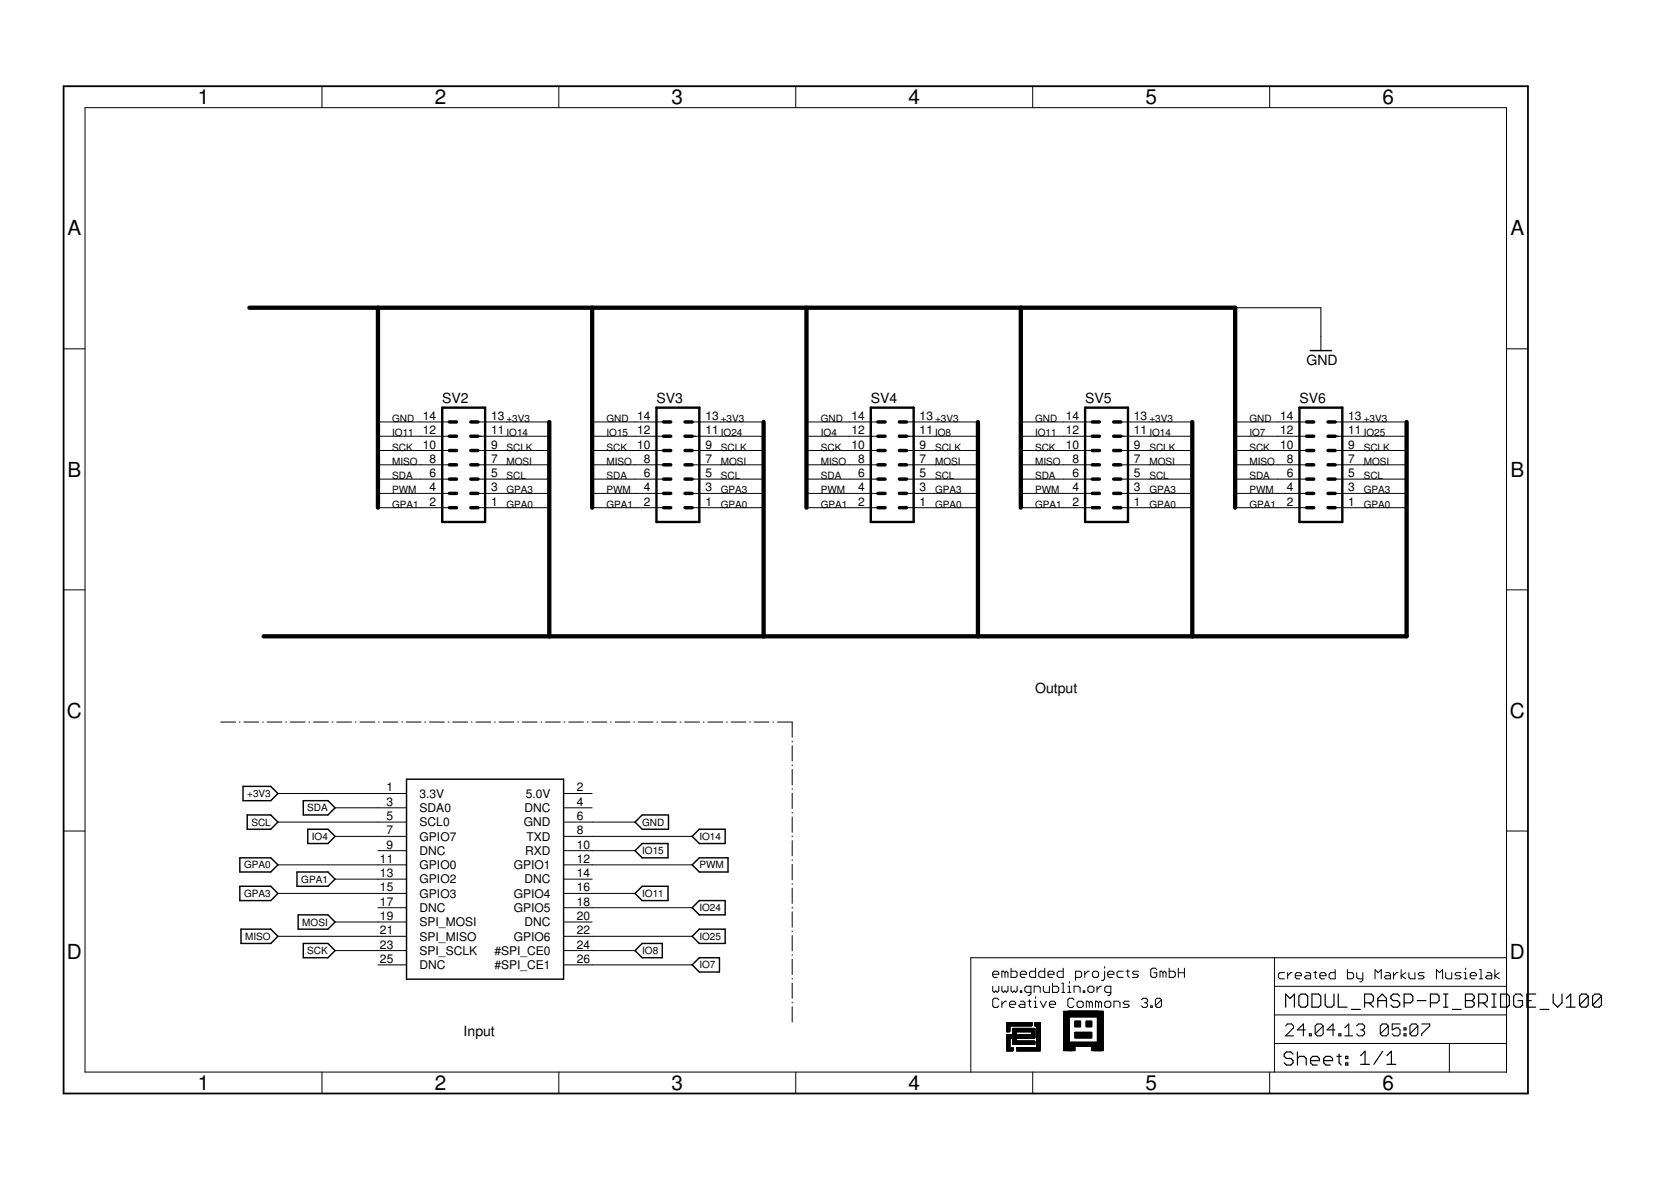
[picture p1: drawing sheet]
<?xml version="1.0" encoding="utf-8"?>
<!DOCTYPE eagle SYSTEM "eagle.dtd">
<eagle version="6.4">
<drawing>
<settings>
<setting alwaysvectorfont="no"/>
<setting verticaltext="up"/>
</settings>
<grid distance="0.1" unitdist="inch" unit="inch" style="lines" multiple="1" display="no" altdistance="0.01" altunitdist="inch" altunit="inch"/>
<schematic xreflabel="%F%N/%S.%C%R" xrefpart="/%S.%C%R">
<libraries>
<library name="microbuilder">
<symbols>
<symbol name="RASPBERRYPI_REV_B">
<wire x1="-12.7" y1="17.78" x2="15.24" y2="17.78" width="0.254" layer="94"/>
<wire x1="15.24" y1="17.78" x2="15.24" y2="-17.78" width="0.254" layer="94"/>
<wire x1="15.24" y1="-17.78" x2="-12.7" y2="-17.78" width="0.254" layer="94"/>
<wire x1="-12.7" y1="-17.78" x2="-12.7" y2="17.78" width="0.254" layer="94"/>
<pin name="3.3V@1" x="-17.78" y="15.24" length="middle" direction="sup"/>
<pin name="SDA0" x="-17.78" y="12.7" length="middle"/>
<pin name="SCL0" x="-17.78" y="10.16" length="middle" direction="out"/>
<pin name="GPIO7" x="-17.78" y="7.62" length="middle"/>
<pin name="DNC@2" x="-17.78" y="5.08" length="middle" direction="nc"/>
<pin name="GPIO0" x="-17.78" y="2.54" length="middle"/>
<pin name="GPIO2" x="-17.78" y="0" length="middle"/>
<pin name="GPIO3" x="-17.78" y="-2.54" length="middle"/>
<pin name="DNC@4" x="-17.78" y="-5.08" length="middle" direction="nc"/>
<pin name="SPI_MOSI" x="-17.78" y="-7.62" length="middle" direction="out"/>
<pin name="SPI_MISO" x="-17.78" y="-10.16" length="middle" direction="in"/>
<pin name="SPI_SCLK" x="-17.78" y="-12.7" length="middle" direction="out"/>
<pin name="DNC@6" x="-17.78" y="-15.24" length="middle" direction="nc"/>
<pin name="#SPI_CE1" x="20.32" y="-15.24" length="middle" direction="out" rot="R180"/>
<pin name="#SPI_CE0" x="20.32" y="-12.7" length="middle" direction="out" rot="R180"/>
<pin name="GPIO6" x="20.32" y="-10.16" length="middle" rot="R180"/>
<pin name="DNC@5" x="20.32" y="-7.62" length="middle" direction="nc" rot="R180"/>
<pin name="GPIO5" x="20.32" y="-5.08" length="middle" rot="R180"/>
<pin name="GPIO4" x="20.32" y="-2.54" length="middle" rot="R180"/>
<pin name="DNC@3" x="20.32" y="0" length="middle" direction="nc" rot="R180"/>
<pin name="GPIO1" x="20.32" y="2.54" length="middle" rot="R180"/>
<pin name="RXD" x="20.32" y="5.08" length="middle" direction="in" rot="R180"/>
<pin name="TXD" x="20.32" y="7.62" length="middle" direction="out" rot="R180"/>
<pin name="GND" x="20.32" y="10.16" length="middle" direction="sup" rot="R180"/>
<pin name="DNC@1" x="20.32" y="12.7" length="middle" direction="nc" rot="R180"/>
<pin name="5.0V@1" x="20.32" y="15.24" length="middle" direction="sup" rot="R180"/>
</symbol>
</symbols>
<devicesets>
<deviceset name="RASPBERRYPI_B">
<gates>
<gate name="G$1" symbol="RASPBERRYPI_REV_B" x="0" y="0"/>
</gates>
<devices>
<device name="B" package="RASBERRYPI_SHIELD">
<connects>
<connect gate="G$1" pin="#SPI_CE0" pad="24"/>
<connect gate="G$1" pin="#SPI_CE1" pad="26"/>
<connect gate="G$1" pin="3.3V@1" pad="1"/>
<connect gate="G$1" pin="5.0V@1" pad="2"/>
<connect gate="G$1" pin="DNC@1" pad="4"/>
<connect gate="G$1" pin="DNC@2" pad="9"/>
<connect gate="G$1" pin="DNC@3" pad="14"/>
<connect gate="G$1" pin="DNC@4" pad="17"/>
<connect gate="G$1" pin="DNC@5" pad="20"/>
<connect gate="G$1" pin="DNC@6" pad="25"/>
<connect gate="G$1" pin="GND" pad="6"/>
<connect gate="G$1" pin="GPIO0" pad="11"/>
<connect gate="G$1" pin="GPIO1" pad="12"/>
<connect gate="G$1" pin="GPIO2" pad="13"/>
<connect gate="G$1" pin="GPIO3" pad="15"/>
<connect gate="G$1" pin="GPIO4" pad="16"/>
<connect gate="G$1" pin="GPIO5" pad="18"/>
<connect gate="G$1" pin="GPIO6" pad="22"/>
<connect gate="G$1" pin="GPIO7" pad="7"/>
<connect gate="G$1" pin="RXD" pad="10"/>
<connect gate="G$1" pin="SCL0" pad="5"/>
<connect gate="G$1" pin="SDA0" pad="3"/>
<connect gate="G$1" pin="SPI_MISO" pad="21"/>
<connect gate="G$1" pin="SPI_MOSI" pad="19"/>
<connect gate="G$1" pin="SPI_SCLK" pad="23"/>
<connect gate="G$1" pin="TXD" pad="8"/>
</connects>
<technologies>
<technology name=""/>
</technologies>
</device>
</devices>
</deviceset>
</devicesets>
</library>
<library name="frames">
<symbols>
<symbol name="A4L-LOC">
<wire x1="256.54" y1="3.81" x2="256.54" y2="8.89" width="0.1016" layer="94"/>
<wire x1="256.54" y1="8.89" x2="256.54" y2="13.97" width="0.1016" layer="94"/>
<wire x1="256.54" y1="13.97" x2="256.54" y2="19.05" width="0.1016" layer="94"/>
<wire x1="256.54" y1="19.05" x2="256.54" y2="24.13" width="0.1016" layer="94"/>
<wire x1="161.29" y1="3.81" x2="161.29" y2="24.13" width="0.1016" layer="94"/>
<wire x1="161.29" y1="24.13" x2="215.265" y2="24.13" width="0.1016" layer="94"/>
<wire x1="215.265" y1="24.13" x2="256.54" y2="24.13" width="0.1016" layer="94"/>
<wire x1="246.38" y1="3.81" x2="246.38" y2="8.89" width="0.1016" layer="94"/>
<wire x1="246.38" y1="8.89" x2="256.54" y2="8.89" width="0.1016" layer="94"/>
<wire x1="246.38" y1="8.89" x2="215.265" y2="8.89" width="0.1016" layer="94"/>
<wire x1="215.265" y1="8.89" x2="215.265" y2="3.81" width="0.1016" layer="94"/>
<wire x1="215.265" y1="8.89" x2="215.265" y2="13.97" width="0.1016" layer="94"/>
<wire x1="215.265" y1="13.97" x2="256.54" y2="13.97" width="0.1016" layer="94"/>
<wire x1="215.265" y1="13.97" x2="215.265" y2="19.05" width="0.1016" layer="94"/>
<wire x1="215.265" y1="19.05" x2="256.54" y2="19.05" width="0.1016" layer="94"/>
<wire x1="215.265" y1="19.05" x2="215.265" y2="24.13" width="0.1016" layer="94"/>
<text x="217.17" y="15.24" size="2.54" layer="94" font="vector">&gt;DRAWING_NAME</text>
<text x="217.17" y="10.16" size="2.286" layer="94" font="vector">&gt;LAST_DATE_TIME</text>
<text x="230.505" y="5.08" size="2.54" layer="94" font="vector">&gt;SHEET</text>
<text x="216.916" y="4.953" size="2.54" layer="94" font="vector">Sheet:</text>
<frame x1="0" y1="0" x2="260.35" y2="179.07" columns="6" rows="4" layer="94"/>
</symbol>
</symbols>
<devicesets>
<deviceset name="A4L-LOC" prefix="FRAME" uservalue="yes">
<gates>
<gate name="G$1" symbol="A4L-LOC" x="0" y="0"/>
</gates>
<devices>
<device name="">
<technologies>
<technology name=""/>
</technologies>
</device>
</devices>
</deviceset>
</devicesets>
</library>
<library name="con-ml">
<symbols>
<symbol name="14P">
<wire x1="3.81" y1="-10.16" x2="-3.81" y2="-10.16" width="0.4064" layer="94"/>
<wire x1="-3.81" y1="10.16" x2="-3.81" y2="-10.16" width="0.4064" layer="94"/>
<wire x1="-3.81" y1="10.16" x2="3.81" y2="10.16" width="0.4064" layer="94"/>
<wire x1="3.81" y1="-10.16" x2="3.81" y2="10.16" width="0.4064" layer="94"/>
<wire x1="2.54" y1="5.08" x2="3.175" y2="5.08" width="0.1524" layer="94"/>
<wire x1="1.27" y1="2.54" x2="2.54" y2="2.54" width="0.6096" layer="94"/>
<wire x1="1.27" y1="0" x2="2.54" y2="0" width="0.6096" layer="94"/>
<wire x1="1.27" y1="-2.54" x2="2.54" y2="-2.54" width="0.6096" layer="94"/>
<wire x1="1.27" y1="-5.08" x2="2.54" y2="-5.08" width="0.6096" layer="94"/>
<wire x1="1.27" y1="-7.62" x2="2.54" y2="-7.62" width="0.6096" layer="94"/>
<wire x1="-2.54" y1="2.54" x2="-1.27" y2="2.54" width="0.6096" layer="94"/>
<wire x1="-2.54" y1="0" x2="-1.27" y2="0" width="0.6096" layer="94"/>
<wire x1="-2.54" y1="-2.54" x2="-1.27" y2="-2.54" width="0.6096" layer="94"/>
<wire x1="-2.54" y1="-5.08" x2="-1.27" y2="-5.08" width="0.6096" layer="94"/>
<wire x1="-2.54" y1="-7.62" x2="-1.27" y2="-7.62" width="0.6096" layer="94"/>
<wire x1="1.27" y1="5.08" x2="2.54" y2="5.08" width="0.6096" layer="94"/>
<wire x1="1.27" y1="7.62" x2="2.54" y2="7.62" width="0.6096" layer="94"/>
<wire x1="-2.54" y1="5.08" x2="-1.27" y2="5.08" width="0.6096" layer="94"/>
<wire x1="-2.54" y1="7.62" x2="-1.27" y2="7.62" width="0.6096" layer="94"/>
<text x="-3.81" y="-12.7" size="1.778" layer="96">&gt;VALUE</text>
<text x="-3.81" y="10.922" size="1.778" layer="95">&gt;NAME</text>
<pin name="1" x="7.62" y="-7.62" visible="pad" length="middle" direction="pas" rot="R180"/>
<pin name="3" x="7.62" y="-5.08" visible="pad" length="middle" direction="pas" rot="R180"/>
<pin name="5" x="7.62" y="-2.54" visible="pad" length="middle" direction="pas" rot="R180"/>
<pin name="7" x="7.62" y="0" visible="pad" length="middle" direction="pas" rot="R180"/>
<pin name="9" x="7.62" y="2.54" visible="pad" length="middle" direction="pas" rot="R180"/>
<pin name="11" x="7.62" y="5.08" visible="pad" length="middle" direction="pas" rot="R180"/>
<pin name="13" x="7.62" y="7.62" visible="pad" length="middle" direction="pas" rot="R180"/>
<pin name="2" x="-7.62" y="-7.62" visible="pad" length="middle" direction="pas"/>
<pin name="4" x="-7.62" y="-5.08" visible="pad" length="middle" direction="pas"/>
<pin name="6" x="-7.62" y="-2.54" visible="pad" length="middle" direction="pas"/>
<pin name="12" x="-7.62" y="5.08" visible="pad" length="middle" direction="pas"/>
<pin name="14" x="-7.62" y="7.62" visible="pad" length="middle" direction="pas"/>
<pin name="8" x="-7.62" y="0" visible="pad" length="middle" direction="pas"/>
<pin name="10" x="-7.62" y="2.54" visible="pad" length="middle" direction="pas"/>
</symbol>
</symbols>
<devicesets>
<deviceset name="ML14" prefix="SV" uservalue="yes">
<gates>
<gate name="1" symbol="14P" x="0" y="0"/>
</gates>
<devices>
<device name="" package="ML14">
<connects>
<connect gate="1" pin="1" pad="1"/>
<connect gate="1" pin="10" pad="10"/>
<connect gate="1" pin="11" pad="11"/>
<connect gate="1" pin="12" pad="12"/>
<connect gate="1" pin="13" pad="13"/>
<connect gate="1" pin="14" pad="14"/>
<connect gate="1" pin="2" pad="2"/>
<connect gate="1" pin="3" pad="3"/>
<connect gate="1" pin="4" pad="4"/>
<connect gate="1" pin="5" pad="5"/>
<connect gate="1" pin="6" pad="6"/>
<connect gate="1" pin="7" pad="7"/>
<connect gate="1" pin="8" pad="8"/>
<connect gate="1" pin="9" pad="9"/>
</connects>
<technologies>
<technology name=""/>
</technologies>
</device>
</devices>
</deviceset>
</devicesets>
</library>
<library name="EmbeddedProjectsLogos2">
<symbols>
<symbol name="EMBEDDEDPROJECTSLOGO">
<rectangle x1="0" y1="0" x2="1.1" y2="0.55" layer="97"/>
<rectangle x1="1.8" y1="0" x2="6" y2="0.55" layer="97"/>
<rectangle x1="5.45" y1="0.5" x2="6" y2="5" layer="97"/>
<rectangle x1="0" y1="0.55" x2="0.55" y2="2.8" layer="97"/>
<rectangle x1="0" y1="3.4" x2="0.55" y2="5" layer="97"/>
<rectangle x1="0.55" y1="4.45" x2="4.5" y2="5" layer="97"/>
<rectangle x1="5" y1="4.45" x2="5.45" y2="5" layer="97"/>
<rectangle x1="1.1" y1="1.1" x2="5" y2="1.65" layer="97"/>
<rectangle x1="0.55" y1="2.25" x2="5" y2="2.8" layer="97"/>
<rectangle x1="1.1" y1="3.4" x2="5" y2="3.95" layer="97"/>
<rectangle x1="4.45" y1="2.8" x2="5" y2="3.4" layer="97"/>
<rectangle x1="1.1" y1="1.65" x2="1.65" y2="3.4" layer="97"/>
<rectangle x1="0" y1="0" x2="1.1" y2="0.55" layer="97"/>
<rectangle x1="1.8" y1="0" x2="6" y2="0.55" layer="97"/>
<rectangle x1="5.45" y1="0.5" x2="6" y2="5" layer="97"/>
<rectangle x1="0" y1="0.55" x2="0.55" y2="2.8" layer="97"/>
<rectangle x1="0" y1="3.4" x2="0.55" y2="5" layer="97"/>
<rectangle x1="0.55" y1="4.45" x2="4.5" y2="5" layer="97"/>
<rectangle x1="5" y1="4.45" x2="5.45" y2="5" layer="97"/>
<rectangle x1="1.1" y1="1.1" x2="5" y2="1.65" layer="97"/>
<rectangle x1="0.55" y1="2.25" x2="5" y2="2.8" layer="97"/>
<rectangle x1="1.1" y1="3.4" x2="5" y2="3.95" layer="97"/>
<rectangle x1="4.45" y1="2.8" x2="5" y2="3.4" layer="97"/>
<rectangle x1="1.1" y1="1.65" x2="1.65" y2="3.4" layer="97"/>
<rectangle x1="0" y1="0" x2="1.1" y2="0.55" layer="94"/>
<rectangle x1="1.8" y1="0" x2="6" y2="0.55" layer="94"/>
<rectangle x1="5.45" y1="0.5" x2="6" y2="5" layer="94"/>
<rectangle x1="0" y1="0.55" x2="0.55" y2="2.8" layer="94"/>
<rectangle x1="0" y1="3.4" x2="0.55" y2="5" layer="94"/>
<rectangle x1="0.55" y1="4.45" x2="4.5" y2="5" layer="94"/>
<rectangle x1="5" y1="4.45" x2="5.45" y2="5" layer="94"/>
<rectangle x1="1.1" y1="1.1" x2="5" y2="1.65" layer="94"/>
<rectangle x1="0.55" y1="2.25" x2="5" y2="2.8" layer="94"/>
<rectangle x1="1.1" y1="3.4" x2="5" y2="3.95" layer="94"/>
<rectangle x1="4.45" y1="2.8" x2="5" y2="3.4" layer="94"/>
<rectangle x1="1.1" y1="1.65" x2="1.65" y2="3.4" layer="94"/>
<rectangle x1="0" y1="0" x2="1.1" y2="0.55" layer="97"/>
<rectangle x1="1.8" y1="0" x2="6" y2="0.55" layer="97"/>
<rectangle x1="5.45" y1="0.5" x2="6" y2="5" layer="97"/>
<rectangle x1="0" y1="0.55" x2="0.55" y2="2.8" layer="97"/>
<rectangle x1="0" y1="3.4" x2="0.55" y2="5" layer="97"/>
<rectangle x1="0.55" y1="4.45" x2="4.5" y2="5" layer="97"/>
<rectangle x1="5" y1="4.45" x2="5.45" y2="5" layer="97"/>
<rectangle x1="1.1" y1="1.1" x2="5" y2="1.65" layer="97"/>
<rectangle x1="0.55" y1="2.25" x2="5" y2="2.8" layer="97"/>
<rectangle x1="1.1" y1="3.4" x2="5" y2="3.95" layer="97"/>
<rectangle x1="4.45" y1="2.8" x2="5" y2="3.4" layer="97"/>
<rectangle x1="1.1" y1="1.65" x2="1.65" y2="3.4" layer="97"/>
<rectangle x1="0" y1="0" x2="1.1" y2="0.55" layer="97"/>
<rectangle x1="1.8" y1="0" x2="6" y2="0.55" layer="97"/>
<rectangle x1="5.45" y1="0.5" x2="6" y2="5" layer="97"/>
<rectangle x1="0" y1="0.55" x2="0.55" y2="2.8" layer="97"/>
<rectangle x1="0" y1="3.4" x2="0.55" y2="5" layer="97"/>
<rectangle x1="0.55" y1="4.45" x2="4.5" y2="5" layer="97"/>
<rectangle x1="5" y1="4.45" x2="5.45" y2="5" layer="97"/>
<rectangle x1="1.1" y1="1.1" x2="5" y2="1.65" layer="97"/>
<rectangle x1="0.55" y1="2.25" x2="5" y2="2.8" layer="97"/>
<rectangle x1="1.1" y1="3.4" x2="5" y2="3.95" layer="97"/>
<rectangle x1="4.45" y1="2.8" x2="5" y2="3.4" layer="97"/>
<rectangle x1="1.1" y1="1.65" x2="1.65" y2="3.4" layer="97"/>
<rectangle x1="0" y1="0" x2="1.1" y2="0.55" layer="94"/>
<rectangle x1="1.8" y1="0" x2="6" y2="0.55" layer="94"/>
<rectangle x1="5.45" y1="0.5" x2="6" y2="5" layer="94"/>
<rectangle x1="0" y1="0.55" x2="0.55" y2="2.8" layer="94"/>
<rectangle x1="0" y1="3.4" x2="0.55" y2="5" layer="94"/>
<rectangle x1="0.55" y1="4.45" x2="4.5" y2="5" layer="94"/>
<rectangle x1="5" y1="4.45" x2="5.45" y2="5" layer="94"/>
<rectangle x1="1.1" y1="1.1" x2="5" y2="1.65" layer="94"/>
<rectangle x1="0.55" y1="2.25" x2="5" y2="2.8" layer="94"/>
<rectangle x1="1.1" y1="3.4" x2="5" y2="3.95" layer="94"/>
<rectangle x1="4.45" y1="2.8" x2="5" y2="3.4" layer="94"/>
<rectangle x1="1.1" y1="1.65" x2="1.65" y2="3.4" layer="94"/>
<rectangle x1="0" y1="0" x2="1.1" y2="0.55" layer="97"/>
<rectangle x1="1.8" y1="0" x2="6" y2="0.55" layer="97"/>
<rectangle x1="5.45" y1="0.5" x2="6" y2="5" layer="97"/>
<rectangle x1="0" y1="0.55" x2="0.55" y2="2.8" layer="97"/>
<rectangle x1="0" y1="3.4" x2="0.55" y2="5" layer="97"/>
<rectangle x1="0.55" y1="4.45" x2="4.5" y2="5" layer="97"/>
<rectangle x1="5" y1="4.45" x2="5.45" y2="5" layer="97"/>
<rectangle x1="1.1" y1="1.1" x2="5" y2="1.65" layer="97"/>
<rectangle x1="0.55" y1="2.25" x2="5" y2="2.8" layer="97"/>
<rectangle x1="1.1" y1="3.4" x2="5" y2="3.95" layer="97"/>
<rectangle x1="4.45" y1="2.8" x2="5" y2="3.4" layer="97"/>
<rectangle x1="1.1" y1="1.65" x2="1.65" y2="3.4" layer="97"/>
<rectangle x1="0" y1="0" x2="1.1" y2="0.55" layer="97"/>
<rectangle x1="1.8" y1="0" x2="6" y2="0.55" layer="97"/>
<rectangle x1="5.45" y1="0.5" x2="6" y2="5" layer="97"/>
<rectangle x1="0" y1="0.55" x2="0.55" y2="2.8" layer="97"/>
<rectangle x1="0" y1="3.4" x2="0.55" y2="5" layer="97"/>
<rectangle x1="0.55" y1="4.45" x2="4.5" y2="5" layer="97"/>
<rectangle x1="5" y1="4.45" x2="5.45" y2="5" layer="97"/>
<rectangle x1="1.1" y1="1.1" x2="5" y2="1.65" layer="97"/>
<rectangle x1="0.55" y1="2.25" x2="5" y2="2.8" layer="97"/>
<rectangle x1="1.1" y1="3.4" x2="5" y2="3.95" layer="97"/>
<rectangle x1="4.45" y1="2.8" x2="5" y2="3.4" layer="97"/>
<rectangle x1="1.1" y1="1.65" x2="1.65" y2="3.4" layer="97"/>
<rectangle x1="0" y1="0" x2="1.1" y2="0.55" layer="94"/>
<rectangle x1="1.8" y1="0" x2="6" y2="0.55" layer="94"/>
<rectangle x1="5.45" y1="0.5" x2="6" y2="5" layer="94"/>
<rectangle x1="0" y1="0.55" x2="0.55" y2="2.8" layer="94"/>
<rectangle x1="0" y1="3.4" x2="0.55" y2="5" layer="94"/>
<rectangle x1="0.55" y1="4.45" x2="4.5" y2="5" layer="94"/>
<rectangle x1="5" y1="4.45" x2="5.45" y2="5" layer="94"/>
<rectangle x1="1.1" y1="1.1" x2="5" y2="1.65" layer="94"/>
<rectangle x1="0.55" y1="2.25" x2="5" y2="2.8" layer="94"/>
<rectangle x1="1.1" y1="3.4" x2="5" y2="3.95" layer="94"/>
<rectangle x1="4.45" y1="2.8" x2="5" y2="3.4" layer="94"/>
<rectangle x1="1.1" y1="1.65" x2="1.65" y2="3.4" layer="94"/>
<rectangle x1="0" y1="0" x2="1.1" y2="0.55" layer="97"/>
<rectangle x1="1.8" y1="0" x2="6" y2="0.55" layer="97"/>
<rectangle x1="5.45" y1="0.5" x2="6" y2="5" layer="97"/>
<rectangle x1="0" y1="0.55" x2="0.55" y2="2.8" layer="97"/>
<rectangle x1="0" y1="3.4" x2="0.55" y2="5" layer="97"/>
<rectangle x1="0.55" y1="4.45" x2="4.5" y2="5" layer="97"/>
<rectangle x1="5" y1="4.45" x2="5.45" y2="5" layer="97"/>
<rectangle x1="1.1" y1="1.1" x2="5" y2="1.65" layer="97"/>
<rectangle x1="0.55" y1="2.25" x2="5" y2="2.8" layer="97"/>
<rectangle x1="1.1" y1="3.4" x2="5" y2="3.95" layer="97"/>
<rectangle x1="4.45" y1="2.8" x2="5" y2="3.4" layer="97"/>
<rectangle x1="1.1" y1="1.65" x2="1.65" y2="3.4" layer="97"/>
<rectangle x1="0" y1="0" x2="1.1" y2="0.55" layer="97"/>
<rectangle x1="1.8" y1="0" x2="6" y2="0.55" layer="97"/>
<rectangle x1="5.45" y1="0.5" x2="6" y2="5" layer="97"/>
<rectangle x1="0" y1="0.55" x2="0.55" y2="2.8" layer="97"/>
<rectangle x1="0" y1="3.4" x2="0.55" y2="5" layer="97"/>
<rectangle x1="0.55" y1="4.45" x2="4.5" y2="5" layer="97"/>
<rectangle x1="5" y1="4.45" x2="5.45" y2="5" layer="97"/>
<rectangle x1="1.1" y1="1.1" x2="5" y2="1.65" layer="97"/>
<rectangle x1="0.55" y1="2.25" x2="5" y2="2.8" layer="97"/>
<rectangle x1="1.1" y1="3.4" x2="5" y2="3.95" layer="97"/>
<rectangle x1="4.45" y1="2.8" x2="5" y2="3.4" layer="97"/>
<rectangle x1="1.1" y1="1.65" x2="1.65" y2="3.4" layer="97"/>
<rectangle x1="0" y1="0" x2="1.1" y2="0.55" layer="94"/>
<rectangle x1="1.8" y1="0" x2="6" y2="0.55" layer="94"/>
<rectangle x1="5.45" y1="0.5" x2="6" y2="5" layer="94"/>
<rectangle x1="0" y1="0.55" x2="0.55" y2="2.8" layer="94"/>
<rectangle x1="0" y1="3.4" x2="0.55" y2="5" layer="94"/>
<rectangle x1="0.55" y1="4.45" x2="4.5" y2="5" layer="94"/>
<rectangle x1="5" y1="4.45" x2="5.45" y2="5" layer="94"/>
<rectangle x1="1.1" y1="1.1" x2="5" y2="1.65" layer="94"/>
<rectangle x1="0.55" y1="2.25" x2="5" y2="2.8" layer="94"/>
<rectangle x1="1.1" y1="3.4" x2="5" y2="3.95" layer="94"/>
<rectangle x1="4.45" y1="2.8" x2="5" y2="3.4" layer="94"/>
<rectangle x1="1.1" y1="1.65" x2="1.65" y2="3.4" layer="94"/>
</symbol>
<symbol name="GNUBLINLOGO">
<rectangle x1="0.75" y1="6.25" x2="6.25" y2="7" layer="94"/>
<rectangle x1="6.25" y1="0" x2="7" y2="7" layer="94"/>
<rectangle x1="0.7" y1="0" x2="1.5" y2="0.8" layer="94"/>
<rectangle x1="5.5" y1="0" x2="6.3" y2="0.8" layer="94"/>
<rectangle x1="2" y1="2.25" x2="5" y2="3.25" layer="94"/>
<rectangle x1="2" y1="4.25" x2="3" y2="5.25" layer="94"/>
<rectangle x1="0" y1="0" x2="1" y2="7" layer="94"/>
<rectangle x1="1" y1="6" x2="6" y2="7" layer="94"/>
<rectangle x1="6" y1="0" x2="7" y2="7" layer="94"/>
<rectangle x1="1" y1="0.75" x2="6" y2="1.5" layer="94"/>
<rectangle x1="1" y1="0" x2="2" y2="1" layer="94"/>
<rectangle x1="5" y1="0" x2="6" y2="1" layer="94"/>
<rectangle x1="4" y1="4.25" x2="5" y2="5.25" layer="94"/>
<rectangle x1="0.75" y1="6.25" x2="6.25" y2="7" layer="94"/>
<rectangle x1="6.25" y1="0" x2="7" y2="7" layer="94"/>
<rectangle x1="0.7" y1="0" x2="1.5" y2="0.8" layer="94"/>
<rectangle x1="5.5" y1="0" x2="6.3" y2="0.8" layer="94"/>
<rectangle x1="2" y1="2.25" x2="5" y2="3.25" layer="94"/>
<rectangle x1="2" y1="4.25" x2="3" y2="5.25" layer="94"/>
<rectangle x1="0" y1="0" x2="1" y2="7" layer="94"/>
<rectangle x1="1" y1="6" x2="6" y2="7" layer="94"/>
<rectangle x1="6" y1="0" x2="7" y2="7" layer="94"/>
<rectangle x1="1" y1="0.75" x2="6" y2="1.5" layer="94"/>
<rectangle x1="1" y1="0" x2="2" y2="1" layer="94"/>
<rectangle x1="5" y1="0" x2="6" y2="1" layer="94"/>
<rectangle x1="4" y1="4.25" x2="5" y2="5.25" layer="94"/>
</symbol>
</symbols>
<devicesets>
<deviceset name="EPLOGO">
<gates>
<gate name="G$1" symbol="EMBEDDEDPROJECTSLOGO" x="-2.54" y="0"/>
</gates>
<devices>
<device name="" package="EPLOGOKUPFER">
<technologies>
<technology name=""/>
</technologies>
</device>
<device name="SIEB" package="EPLOGOSIEBDRUCK">
<technologies>
<technology name=""/>
</technologies>
</device>
</devices>
</deviceset>
<deviceset name="GNUBLINLOGO">
<gates>
<gate name="G$1" symbol="GNUBLINLOGO" x="-2.54" y="-2.54"/>
</gates>
<devices>
<device name="" package="GNUKUPFER">
<technologies>
<technology name=""/>
</technologies>
</device>
<device name="SIEB" package="GNUSIEBDRUCK">
<technologies>
<technology name=""/>
</technologies>
</device>
</devices>
</deviceset>
</devicesets>
</library>
<library name="supply1">
<symbols>
<symbol name="GND">
<wire x1="-1.905" y1="0" x2="1.905" y2="0" width="0.254" layer="94"/>
<text x="-2.54" y="-2.54" size="1.778" layer="96">&gt;VALUE</text>
<pin name="GND" x="0" y="2.54" visible="off" length="short" direction="sup" rot="R270"/>
</symbol>
</symbols>
<devicesets>
<deviceset name="GND" prefix="GND">
<gates>
<gate name="1" symbol="GND" x="0" y="0"/>
</gates>
<devices>
<device name="">
<technologies>
<technology name=""/>
</technologies>
</device>
</devices>
</deviceset>
</devicesets>
</library>
</libraries>
<attributes>
</attributes>
<variantdefs>
</variantdefs>
<classes>
<class number="0" name="default" width="0" drill="0">
</class>
</classes>
<parts>
<part name="U$1" library="microbuilder" deviceset="RASPBERRYPI_B" device="B"/>
<part name="FRAME1" library="frames" deviceset="A4L-LOC" device=""/>
<part name="SV2" library="con-ml" deviceset="ML14" device=""/>
<part name="SV3" library="con-ml" deviceset="ML14" device=""/>
<part name="SV4" library="con-ml" deviceset="ML14" device=""/>
<part name="SV5" library="con-ml" deviceset="ML14" device=""/>
<part name="SV6" library="con-ml" deviceset="ML14" device=""/>
<part name="U$2" library="EmbeddedProjectsLogos2" deviceset="EPLOGO" device="SIEB"/>
<part name="U$4" library="EmbeddedProjectsLogos2" deviceset="GNUBLINLOGO" device="SIEB"/>
<part name="GND1" library="supply1" deviceset="GND" device=""/>
</parts>
<sheets>
<sheet>
<plain>
<text x="215.9" y="20.32" size="1.778" layer="91" font="vector">created by Markus Musielak</text>
<wire x1="27.94" y1="66.04" x2="129.54" y2="66.04" width="0.1524" layer="94" style="dashdot"/>
<wire x1="129.54" y1="66.04" x2="129.54" y2="12.7" width="0.1524" layer="94" style="dashdot"/>
<text x="71.12" y="10.16" size="1.778" layer="94">Input</text>
<text x="172.72" y="71.12" size="1.778" layer="94">Output</text>
<text x="165.1" y="15.24" size="1.778" layer="91" font="vector">embedded projects GmbH
www.gnublin.org
Creative Commons 3.0</text>
</plain>
<instances>
<instance part="U$1" gate="G$1" x="73.66" y="38.1"/>
<instance part="FRAME1" gate="G$1" x="0" y="0"/>
<instance part="SV2" gate="1" x="71.12" y="111.76"/>
<instance part="SV3" gate="1" x="109.22" y="111.76"/>
<instance part="SV4" gate="1" x="147.32" y="111.76"/>
<instance part="SV5" gate="1" x="185.42" y="111.76"/>
<instance part="SV6" gate="1" x="223.52" y="111.76"/>
<instance part="U$2" gate="G$1" x="167.64" y="7.62"/>
<instance part="U$4" gate="G$1" x="177.8" y="7.62"/>
<instance part="GND1" gate="1" x="223.52" y="132.08"/>
</instances>
<busses>
<bus name="B$1:GPA1,PWM,SDA,MISO,SCK,IO4,IO7,IO11,IO15,GND">
<segment>
<wire x1="33.02" y1="139.7" x2="55.88" y2="139.7" width="0.762" layer="92"/>
<wire x1="55.88" y1="139.7" x2="55.88" y2="104.14" width="0.762" layer="92"/>
<wire x1="55.88" y1="139.7" x2="93.98" y2="139.7" width="0.762" layer="92"/>
<wire x1="93.98" y1="139.7" x2="93.98" y2="104.14" width="0.762" layer="92"/>
<wire x1="93.98" y1="139.7" x2="132.08" y2="139.7" width="0.762" layer="92"/>
<wire x1="132.08" y1="139.7" x2="132.08" y2="104.14" width="0.762" layer="92"/>
<wire x1="132.08" y1="139.7" x2="170.18" y2="139.7" width="0.762" layer="92"/>
<wire x1="170.18" y1="139.7" x2="170.18" y2="104.14" width="0.762" layer="92"/>
<wire x1="170.18" y1="139.7" x2="208.28" y2="139.7" width="0.762" layer="92"/>
<wire x1="208.28" y1="139.7" x2="208.28" y2="104.14" width="0.762" layer="92"/>
</segment>
</bus>
<bus name="B$2:GPA0,GPA3,SCL,MOSI,SCLK,IO8,IO14,IO24,IO25,+3V3">
<segment>
<wire x1="35.56" y1="81.28" x2="86.36" y2="81.28" width="0.762" layer="92"/>
<wire x1="86.36" y1="81.28" x2="86.36" y2="119.38" width="0.762" layer="92"/>
<wire x1="86.36" y1="81.28" x2="124.46" y2="81.28" width="0.762" layer="92"/>
<wire x1="124.46" y1="81.28" x2="124.46" y2="119.38" width="0.762" layer="92"/>
<wire x1="124.46" y1="81.28" x2="162.56" y2="81.28" width="0.762" layer="92"/>
<wire x1="162.56" y1="81.28" x2="162.56" y2="119.38" width="0.762" layer="92"/>
<wire x1="162.56" y1="81.28" x2="200.66" y2="81.28" width="0.762" layer="92"/>
<wire x1="200.66" y1="81.28" x2="200.66" y2="119.38" width="0.762" layer="92"/>
<wire x1="200.66" y1="81.28" x2="238.76" y2="81.28" width="0.762" layer="92"/>
<wire x1="238.76" y1="81.28" x2="238.76" y2="119.38" width="0.762" layer="92"/>
</segment>
</bus>
</busses>
<nets>
<net name="GND" class="0">
<segment>
<wire x1="93.98" y1="48.26" x2="101.6" y2="48.26" width="0.1524" layer="91"/>
<pinref part="U$1" gate="G$1" pin="GND"/>
<label x="101.6" y="48.26" size="1.27" layer="95" xref="yes"/>
</segment>
<segment>
<pinref part="SV2" gate="1" pin="14"/>
<wire x1="55.88" y1="119.38" x2="63.5" y2="119.38" width="0.1524" layer="91"/>
<label x="58.42" y="119.38" size="1.27" layer="95"/>
</segment>
<segment>
<pinref part="SV3" gate="1" pin="14"/>
<wire x1="93.98" y1="119.38" x2="101.6" y2="119.38" width="0.1524" layer="91"/>
<label x="96.52" y="119.38" size="1.27" layer="95"/>
</segment>
<segment>
<pinref part="SV4" gate="1" pin="14"/>
<wire x1="132.08" y1="119.38" x2="139.7" y2="119.38" width="0.1524" layer="91"/>
<label x="134.62" y="119.38" size="1.27" layer="95"/>
</segment>
<segment>
<pinref part="SV5" gate="1" pin="14"/>
<wire x1="170.18" y1="119.38" x2="177.8" y2="119.38" width="0.1524" layer="91"/>
<label x="172.72" y="119.38" size="1.27" layer="95"/>
</segment>
<segment>
<pinref part="SV6" gate="1" pin="14"/>
<wire x1="208.28" y1="119.38" x2="215.9" y2="119.38" width="0.1524" layer="91"/>
<label x="210.82" y="119.38" size="1.27" layer="95"/>
</segment>
<segment>
<pinref part="GND1" gate="1" pin="GND"/>
<wire x1="208.28" y1="139.7" x2="223.52" y2="139.7" width="0.1524" layer="91"/>
<wire x1="223.52" y1="139.7" x2="223.52" y2="134.62" width="0.1524" layer="91"/>
</segment>
</net>
<net name="SDA" class="0">
<segment>
<pinref part="SV2" gate="1" pin="6"/>
<wire x1="55.88" y1="109.22" x2="63.5" y2="109.22" width="0.1524" layer="91"/>
<label x="58.42" y="109.22" size="1.27" layer="95"/>
</segment>
<segment>
<pinref part="SV3" gate="1" pin="6"/>
<wire x1="93.98" y1="109.22" x2="101.6" y2="109.22" width="0.1524" layer="91"/>
<label x="96.52" y="109.22" size="1.27" layer="95"/>
</segment>
<segment>
<pinref part="SV4" gate="1" pin="6"/>
<wire x1="132.08" y1="109.22" x2="139.7" y2="109.22" width="0.1524" layer="91"/>
<label x="134.62" y="109.22" size="1.27" layer="95"/>
</segment>
<segment>
<pinref part="SV5" gate="1" pin="6"/>
<wire x1="170.18" y1="109.22" x2="177.8" y2="109.22" width="0.1524" layer="91"/>
<label x="172.72" y="109.22" size="1.27" layer="95"/>
</segment>
<segment>
<pinref part="SV6" gate="1" pin="6"/>
<wire x1="208.28" y1="109.22" x2="215.9" y2="109.22" width="0.1524" layer="91"/>
<label x="210.82" y="109.22" size="1.27" layer="95"/>
</segment>
<segment>
<pinref part="U$1" gate="G$1" pin="SDA0"/>
<wire x1="55.88" y1="50.8" x2="48.26" y2="50.8" width="0.1524" layer="91"/>
<label x="48.26" y="50.8" size="1.27" layer="95" rot="R180" xref="yes"/>
</segment>
</net>
<net name="SCL" class="0">
<segment>
<pinref part="SV2" gate="1" pin="5"/>
<wire x1="86.36" y1="109.22" x2="78.74" y2="109.22" width="0.1524" layer="91"/>
<label x="78.74" y="109.22" size="1.27" layer="95"/>
</segment>
<segment>
<pinref part="SV3" gate="1" pin="5"/>
<wire x1="124.46" y1="109.22" x2="116.84" y2="109.22" width="0.1524" layer="91"/>
<label x="116.84" y="109.22" size="1.27" layer="95"/>
</segment>
<segment>
<pinref part="SV4" gate="1" pin="5"/>
<wire x1="162.56" y1="109.22" x2="154.94" y2="109.22" width="0.1524" layer="91"/>
<label x="154.94" y="109.22" size="1.27" layer="95"/>
</segment>
<segment>
<pinref part="SV5" gate="1" pin="5"/>
<wire x1="200.66" y1="109.22" x2="193.04" y2="109.22" width="0.1524" layer="91"/>
<label x="193.04" y="109.22" size="1.27" layer="95"/>
</segment>
<segment>
<pinref part="SV6" gate="1" pin="5"/>
<wire x1="238.76" y1="109.22" x2="231.14" y2="109.22" width="0.1524" layer="91"/>
<label x="231.14" y="109.22" size="1.27" layer="95"/>
</segment>
<segment>
<pinref part="U$1" gate="G$1" pin="SCL0"/>
<wire x1="55.88" y1="48.26" x2="38.1" y2="48.26" width="0.1524" layer="91"/>
<label x="38.1" y="48.26" size="1.27" layer="95" rot="R180" xref="yes"/>
</segment>
</net>
<net name="IO15" class="0">
<segment>
<wire x1="93.98" y1="43.18" x2="101.6" y2="43.18" width="0.1524" layer="91"/>
<pinref part="U$1" gate="G$1" pin="RXD"/>
<label x="101.6" y="43.18" size="1.27" layer="95" xref="yes"/>
</segment>
<segment>
<pinref part="SV3" gate="1" pin="12"/>
<wire x1="93.98" y1="116.84" x2="101.6" y2="116.84" width="0.1524" layer="91"/>
<label x="96.52" y="116.84" size="1.27" layer="95"/>
</segment>
</net>
<net name="MOSI" class="0">
<segment>
<wire x1="55.88" y1="30.48" x2="48.26" y2="30.48" width="0.1524" layer="91"/>
<pinref part="U$1" gate="G$1" pin="SPI_MOSI"/>
<label x="48.26" y="30.48" size="1.27" layer="95" rot="R180" xref="yes"/>
</segment>
<segment>
<pinref part="SV2" gate="1" pin="7"/>
<wire x1="86.36" y1="111.76" x2="78.74" y2="111.76" width="0.1524" layer="91"/>
<label x="78.74" y="111.76" size="1.27" layer="95"/>
</segment>
<segment>
<pinref part="SV3" gate="1" pin="7"/>
<wire x1="124.46" y1="111.76" x2="116.84" y2="111.76" width="0.1524" layer="91"/>
<label x="116.84" y="111.76" size="1.27" layer="95"/>
</segment>
<segment>
<pinref part="SV4" gate="1" pin="7"/>
<wire x1="162.56" y1="111.76" x2="154.94" y2="111.76" width="0.1524" layer="91"/>
<label x="154.94" y="111.76" size="1.27" layer="95"/>
</segment>
<segment>
<pinref part="SV5" gate="1" pin="7"/>
<wire x1="200.66" y1="111.76" x2="193.04" y2="111.76" width="0.1524" layer="91"/>
<label x="193.04" y="111.76" size="1.27" layer="95"/>
</segment>
<segment>
<pinref part="SV6" gate="1" pin="7"/>
<wire x1="238.76" y1="111.76" x2="231.14" y2="111.76" width="0.1524" layer="91"/>
<label x="231.14" y="111.76" size="1.27" layer="95"/>
</segment>
</net>
<net name="MISO" class="0">
<segment>
<wire x1="38.1" y1="27.94" x2="55.88" y2="27.94" width="0.1524" layer="91"/>
<pinref part="U$1" gate="G$1" pin="SPI_MISO"/>
<label x="38.1" y="27.94" size="1.27" layer="95" rot="R180" xref="yes"/>
</segment>
<segment>
<pinref part="SV2" gate="1" pin="8"/>
<wire x1="55.88" y1="111.76" x2="63.5" y2="111.76" width="0.1524" layer="91"/>
<label x="58.42" y="111.76" size="1.27" layer="95"/>
</segment>
<segment>
<pinref part="SV3" gate="1" pin="8"/>
<wire x1="93.98" y1="111.76" x2="101.6" y2="111.76" width="0.1524" layer="91"/>
<label x="96.52" y="111.76" size="1.27" layer="95"/>
</segment>
<segment>
<pinref part="SV4" gate="1" pin="8"/>
<wire x1="132.08" y1="111.76" x2="139.7" y2="111.76" width="0.1524" layer="91"/>
<label x="134.62" y="111.76" size="1.27" layer="95"/>
</segment>
<segment>
<pinref part="SV5" gate="1" pin="8"/>
<wire x1="170.18" y1="111.76" x2="177.8" y2="111.76" width="0.1524" layer="91"/>
<label x="172.72" y="111.76" size="1.27" layer="95"/>
</segment>
<segment>
<pinref part="SV6" gate="1" pin="8"/>
<wire x1="208.28" y1="111.76" x2="215.9" y2="111.76" width="0.1524" layer="91"/>
<label x="210.82" y="111.76" size="1.27" layer="95"/>
</segment>
</net>
<net name="SCLK" class="0">
<segment>
<pinref part="SV2" gate="1" pin="9"/>
<wire x1="86.36" y1="114.3" x2="78.74" y2="114.3" width="0.1524" layer="91"/>
<label x="78.74" y="114.3" size="1.27" layer="95"/>
</segment>
<segment>
<pinref part="SV3" gate="1" pin="9"/>
<wire x1="124.46" y1="114.3" x2="116.84" y2="114.3" width="0.1524" layer="91"/>
<label x="116.84" y="114.3" size="1.27" layer="95"/>
</segment>
<segment>
<pinref part="SV4" gate="1" pin="9"/>
<wire x1="162.56" y1="114.3" x2="154.94" y2="114.3" width="0.1524" layer="91"/>
<label x="154.94" y="114.3" size="1.27" layer="95"/>
</segment>
<segment>
<pinref part="SV5" gate="1" pin="9"/>
<wire x1="200.66" y1="114.3" x2="193.04" y2="114.3" width="0.1524" layer="91"/>
<label x="193.04" y="114.3" size="1.27" layer="95"/>
</segment>
<segment>
<pinref part="SV6" gate="1" pin="9"/>
<wire x1="238.76" y1="114.3" x2="231.14" y2="114.3" width="0.1524" layer="91"/>
<label x="231.14" y="114.3" size="1.27" layer="95"/>
</segment>
</net>
<net name="GPA0" class="0">
<segment>
<pinref part="SV2" gate="1" pin="1"/>
<wire x1="86.36" y1="104.14" x2="78.74" y2="104.14" width="0.1524" layer="91"/>
<label x="78.74" y="104.14" size="1.27" layer="95"/>
</segment>
<segment>
<pinref part="SV3" gate="1" pin="1"/>
<wire x1="124.46" y1="104.14" x2="116.84" y2="104.14" width="0.1524" layer="91"/>
<label x="116.84" y="104.14" size="1.27" layer="95"/>
</segment>
<segment>
<pinref part="SV4" gate="1" pin="1"/>
<wire x1="162.56" y1="104.14" x2="154.94" y2="104.14" width="0.1524" layer="91"/>
<label x="154.94" y="104.14" size="1.27" layer="95"/>
</segment>
<segment>
<pinref part="SV5" gate="1" pin="1"/>
<wire x1="200.66" y1="104.14" x2="193.04" y2="104.14" width="0.1524" layer="91"/>
<label x="193.04" y="104.14" size="1.27" layer="95"/>
</segment>
<segment>
<pinref part="SV6" gate="1" pin="1"/>
<wire x1="238.76" y1="104.14" x2="231.14" y2="104.14" width="0.1524" layer="91"/>
<label x="231.14" y="104.14" size="1.27" layer="95"/>
</segment>
<segment>
<pinref part="U$1" gate="G$1" pin="GPIO0"/>
<wire x1="55.88" y1="40.64" x2="38.1" y2="40.64" width="0.1524" layer="91"/>
<label x="38.1" y="40.64" size="1.27" layer="95" rot="R180" xref="yes"/>
</segment>
</net>
<net name="GPA3" class="0">
<segment>
<pinref part="SV2" gate="1" pin="3"/>
<wire x1="86.36" y1="106.68" x2="78.74" y2="106.68" width="0.1524" layer="91"/>
<label x="78.74" y="106.68" size="1.27" layer="95"/>
</segment>
<segment>
<pinref part="SV3" gate="1" pin="3"/>
<wire x1="124.46" y1="106.68" x2="116.84" y2="106.68" width="0.1524" layer="91"/>
<label x="116.84" y="106.68" size="1.27" layer="95"/>
</segment>
<segment>
<pinref part="SV4" gate="1" pin="3"/>
<wire x1="162.56" y1="106.68" x2="154.94" y2="106.68" width="0.1524" layer="91"/>
<label x="154.94" y="106.68" size="1.27" layer="95"/>
</segment>
<segment>
<pinref part="SV5" gate="1" pin="3"/>
<wire x1="200.66" y1="106.68" x2="193.04" y2="106.68" width="0.1524" layer="91"/>
<label x="193.04" y="106.68" size="1.27" layer="95"/>
</segment>
<segment>
<pinref part="SV6" gate="1" pin="3"/>
<wire x1="238.76" y1="106.68" x2="231.14" y2="106.68" width="0.1524" layer="91"/>
<label x="231.14" y="106.68" size="1.27" layer="95"/>
</segment>
<segment>
<pinref part="U$1" gate="G$1" pin="GPIO3"/>
<wire x1="55.88" y1="35.56" x2="38.1" y2="35.56" width="0.1524" layer="91"/>
<label x="38.1" y="35.56" size="1.27" layer="95" rot="R180" xref="yes"/>
</segment>
</net>
<net name="IO14" class="0">
<segment>
<pinref part="SV2" gate="1" pin="11"/>
<wire x1="86.36" y1="116.84" x2="78.74" y2="116.84" width="0.1524" layer="91"/>
<label x="78.74" y="116.84" size="1.27" layer="95"/>
</segment>
<segment>
<pinref part="SV5" gate="1" pin="11"/>
<wire x1="200.66" y1="116.84" x2="193.04" y2="116.84" width="0.1524" layer="91"/>
<label x="193.04" y="116.84" size="1.27" layer="95"/>
</segment>
<segment>
<wire x1="93.98" y1="45.72" x2="111.76" y2="45.72" width="0.1524" layer="91"/>
<pinref part="U$1" gate="G$1" pin="TXD"/>
<label x="111.76" y="45.72" size="1.27" layer="95" xref="yes"/>
</segment>
</net>
<net name="+3V3" class="0">
<segment>
<pinref part="SV2" gate="1" pin="13"/>
<wire x1="86.36" y1="119.38" x2="78.74" y2="119.38" width="0.1524" layer="91"/>
<label x="78.74" y="119.38" size="1.27" layer="95"/>
</segment>
<segment>
<pinref part="SV3" gate="1" pin="13"/>
<wire x1="124.46" y1="119.38" x2="116.84" y2="119.38" width="0.1524" layer="91"/>
<label x="116.84" y="119.38" size="1.27" layer="95"/>
</segment>
<segment>
<pinref part="SV4" gate="1" pin="13"/>
<wire x1="162.56" y1="119.38" x2="154.94" y2="119.38" width="0.1524" layer="91"/>
<label x="154.94" y="119.38" size="1.27" layer="95"/>
</segment>
<segment>
<pinref part="SV5" gate="1" pin="13"/>
<wire x1="200.66" y1="119.38" x2="193.04" y2="119.38" width="0.1524" layer="91"/>
<label x="193.04" y="119.38" size="1.27" layer="95"/>
</segment>
<segment>
<pinref part="SV6" gate="1" pin="13"/>
<wire x1="238.76" y1="119.38" x2="231.14" y2="119.38" width="0.1524" layer="91"/>
<label x="231.14" y="119.38" size="1.27" layer="95"/>
</segment>
<segment>
<pinref part="U$1" gate="G$1" pin="3.3V@1"/>
<wire x1="55.88" y1="53.34" x2="38.1" y2="53.34" width="0.1524" layer="91"/>
<label x="38.1" y="53.34" size="1.27" layer="95" rot="R180" xref="yes"/>
</segment>
</net>
<net name="GPA1" class="0">
<segment>
<pinref part="SV2" gate="1" pin="2"/>
<wire x1="55.88" y1="104.14" x2="63.5" y2="104.14" width="0.1524" layer="91"/>
<label x="58.42" y="104.14" size="1.27" layer="95"/>
</segment>
<segment>
<pinref part="SV3" gate="1" pin="2"/>
<wire x1="93.98" y1="104.14" x2="101.6" y2="104.14" width="0.1524" layer="91"/>
<label x="96.52" y="104.14" size="1.27" layer="95"/>
</segment>
<segment>
<pinref part="SV4" gate="1" pin="2"/>
<wire x1="132.08" y1="104.14" x2="139.7" y2="104.14" width="0.1524" layer="91"/>
<label x="134.62" y="104.14" size="1.27" layer="95"/>
</segment>
<segment>
<pinref part="SV5" gate="1" pin="2"/>
<wire x1="170.18" y1="104.14" x2="177.8" y2="104.14" width="0.1524" layer="91"/>
<label x="172.72" y="104.14" size="1.27" layer="95"/>
</segment>
<segment>
<pinref part="SV6" gate="1" pin="2"/>
<wire x1="208.28" y1="104.14" x2="215.9" y2="104.14" width="0.1524" layer="91"/>
<label x="210.82" y="104.14" size="1.27" layer="95"/>
</segment>
<segment>
<pinref part="U$1" gate="G$1" pin="GPIO2"/>
<wire x1="55.88" y1="38.1" x2="48.26" y2="38.1" width="0.1524" layer="91"/>
<label x="48.26" y="38.1" size="1.27" layer="95" rot="R180" xref="yes"/>
</segment>
</net>
<net name="PWM" class="0">
<segment>
<pinref part="SV2" gate="1" pin="4"/>
<wire x1="55.88" y1="106.68" x2="63.5" y2="106.68" width="0.1524" layer="91"/>
<label x="58.42" y="106.68" size="1.27" layer="95"/>
</segment>
<segment>
<pinref part="SV3" gate="1" pin="4"/>
<wire x1="93.98" y1="106.68" x2="101.6" y2="106.68" width="0.1524" layer="91"/>
<label x="96.52" y="106.68" size="1.27" layer="95"/>
</segment>
<segment>
<pinref part="SV4" gate="1" pin="4"/>
<wire x1="132.08" y1="106.68" x2="139.7" y2="106.68" width="0.1524" layer="91"/>
<label x="134.62" y="106.68" size="1.27" layer="95"/>
</segment>
<segment>
<pinref part="SV5" gate="1" pin="4"/>
<wire x1="170.18" y1="106.68" x2="177.8" y2="106.68" width="0.1524" layer="91"/>
<label x="172.72" y="106.68" size="1.27" layer="95"/>
</segment>
<segment>
<pinref part="SV6" gate="1" pin="4"/>
<wire x1="208.28" y1="106.68" x2="215.9" y2="106.68" width="0.1524" layer="91"/>
<label x="210.82" y="106.68" size="1.27" layer="95"/>
</segment>
<segment>
<wire x1="93.98" y1="40.64" x2="111.76" y2="40.64" width="0.1524" layer="91"/>
<pinref part="U$1" gate="G$1" pin="GPIO1"/>
<label x="111.76" y="40.64" size="1.27" layer="95" xref="yes"/>
</segment>
</net>
<net name="SCK" class="0">
<segment>
<pinref part="SV2" gate="1" pin="10"/>
<wire x1="55.88" y1="114.3" x2="63.5" y2="114.3" width="0.1524" layer="91"/>
<label x="58.42" y="114.3" size="1.27" layer="95"/>
</segment>
<segment>
<pinref part="SV3" gate="1" pin="10"/>
<wire x1="93.98" y1="114.3" x2="101.6" y2="114.3" width="0.1524" layer="91"/>
<label x="96.52" y="114.3" size="1.27" layer="95"/>
</segment>
<segment>
<pinref part="SV4" gate="1" pin="10"/>
<wire x1="132.08" y1="114.3" x2="139.7" y2="114.3" width="0.1524" layer="91"/>
<label x="134.62" y="114.3" size="1.27" layer="95"/>
</segment>
<segment>
<pinref part="SV5" gate="1" pin="10"/>
<wire x1="170.18" y1="114.3" x2="177.8" y2="114.3" width="0.1524" layer="91"/>
<label x="172.72" y="114.3" size="1.27" layer="95"/>
</segment>
<segment>
<pinref part="SV6" gate="1" pin="10"/>
<wire x1="208.28" y1="114.3" x2="215.9" y2="114.3" width="0.1524" layer="91"/>
<label x="210.82" y="114.3" size="1.27" layer="95"/>
</segment>
<segment>
<wire x1="55.88" y1="25.4" x2="48.26" y2="25.4" width="0.1524" layer="91"/>
<pinref part="U$1" gate="G$1" pin="SPI_SCLK"/>
<label x="48.26" y="25.4" size="1.27" layer="95" rot="R180" xref="yes"/>
</segment>
</net>
<net name="IO11" class="0">
<segment>
<pinref part="SV2" gate="1" pin="12"/>
<wire x1="55.88" y1="116.84" x2="63.5" y2="116.84" width="0.1524" layer="91"/>
<label x="58.42" y="116.84" size="1.27" layer="95"/>
</segment>
<segment>
<pinref part="SV5" gate="1" pin="12"/>
<wire x1="170.18" y1="116.84" x2="177.8" y2="116.84" width="0.1524" layer="91"/>
<label x="172.72" y="116.84" size="1.27" layer="95"/>
</segment>
<segment>
<wire x1="93.98" y1="35.56" x2="101.6" y2="35.56" width="0.1524" layer="91"/>
<pinref part="U$1" gate="G$1" pin="GPIO4"/>
<label x="101.6" y="35.56" size="1.27" layer="95" xref="yes"/>
</segment>
</net>
<net name="IO25" class="0">
<segment>
<pinref part="U$1" gate="G$1" pin="GPIO6"/>
<wire x1="93.98" y1="27.94" x2="111.76" y2="27.94" width="0.1524" layer="91"/>
<label x="111.76" y="27.94" size="1.27" layer="95" xref="yes"/>
</segment>
<segment>
<pinref part="SV6" gate="1" pin="11"/>
<wire x1="238.76" y1="116.84" x2="231.14" y2="116.84" width="0.1524" layer="91"/>
<label x="231.14" y="116.84" size="1.27" layer="95"/>
</segment>
</net>
<net name="IO8" class="0">
<segment>
<pinref part="U$1" gate="G$1" pin="#SPI_CE0"/>
<wire x1="93.98" y1="25.4" x2="101.6" y2="25.4" width="0.1524" layer="91"/>
<label x="101.6" y="25.4" size="1.27" layer="95" xref="yes"/>
</segment>
<segment>
<pinref part="SV4" gate="1" pin="11"/>
<wire x1="162.56" y1="116.84" x2="154.94" y2="116.84" width="0.1524" layer="91"/>
<label x="154.94" y="116.84" size="1.27" layer="95"/>
</segment>
</net>
<net name="IO7" class="0">
<segment>
<pinref part="U$1" gate="G$1" pin="#SPI_CE1"/>
<wire x1="93.98" y1="22.86" x2="111.76" y2="22.86" width="0.1524" layer="91"/>
<label x="111.76" y="22.86" size="1.27" layer="95" xref="yes"/>
</segment>
<segment>
<pinref part="SV6" gate="1" pin="12"/>
<wire x1="208.28" y1="116.84" x2="215.9" y2="116.84" width="0.1524" layer="91"/>
<label x="210.82" y="116.84" size="1.27" layer="95"/>
</segment>
</net>
<net name="IO4" class="0">
<segment>
<pinref part="U$1" gate="G$1" pin="GPIO7"/>
<wire x1="55.88" y1="45.72" x2="48.26" y2="45.72" width="0.1524" layer="91"/>
<label x="48.26" y="45.72" size="1.27" layer="95" rot="R180" xref="yes"/>
</segment>
<segment>
<pinref part="SV4" gate="1" pin="12"/>
<wire x1="132.08" y1="116.84" x2="139.7" y2="116.84" width="0.1524" layer="91"/>
<label x="134.62" y="116.84" size="1.27" layer="95"/>
</segment>
</net>
<net name="IO24" class="0">
<segment>
<wire x1="93.98" y1="33.02" x2="111.76" y2="33.02" width="0.1524" layer="91"/>
<pinref part="U$1" gate="G$1" pin="GPIO5"/>
<label x="111.76" y="33.02" size="1.27" layer="95" xref="yes"/>
</segment>
<segment>
<pinref part="SV3" gate="1" pin="11"/>
<wire x1="124.46" y1="116.84" x2="116.84" y2="116.84" width="0.1524" layer="91"/>
<label x="116.84" y="116.84" size="1.27" layer="95"/>
</segment>
</net>
</nets>
</sheet>
</sheets>
<errors>
<approved hash="115,1,4.84293,50.6688,JP1,,,,,"/>
<approved hash="115,1,28.1771,53.4712,JP2,,,,,"/>
<approved hash="115,1,35.7971,83.9512,JP4,,,,,"/>
<approved hash="115,1,71.3571,22.9912,JP3,,,,,"/>
<approved hash="115,1,-25.1629,86.4912,JP5,,,,,"/>
<approved hash="115,1,-43.4171,83.6888,JP6,,,,,"/>
</errors>
</schematic>
</drawing>
<compatibility>
<note version="6.3" minversion="6.2.2" severity="warning">
Since Version 6.2.2 text objects can contain more than one line,
which will not be processed correctly with this version.
</note>
</compatibility>
</eagle>
